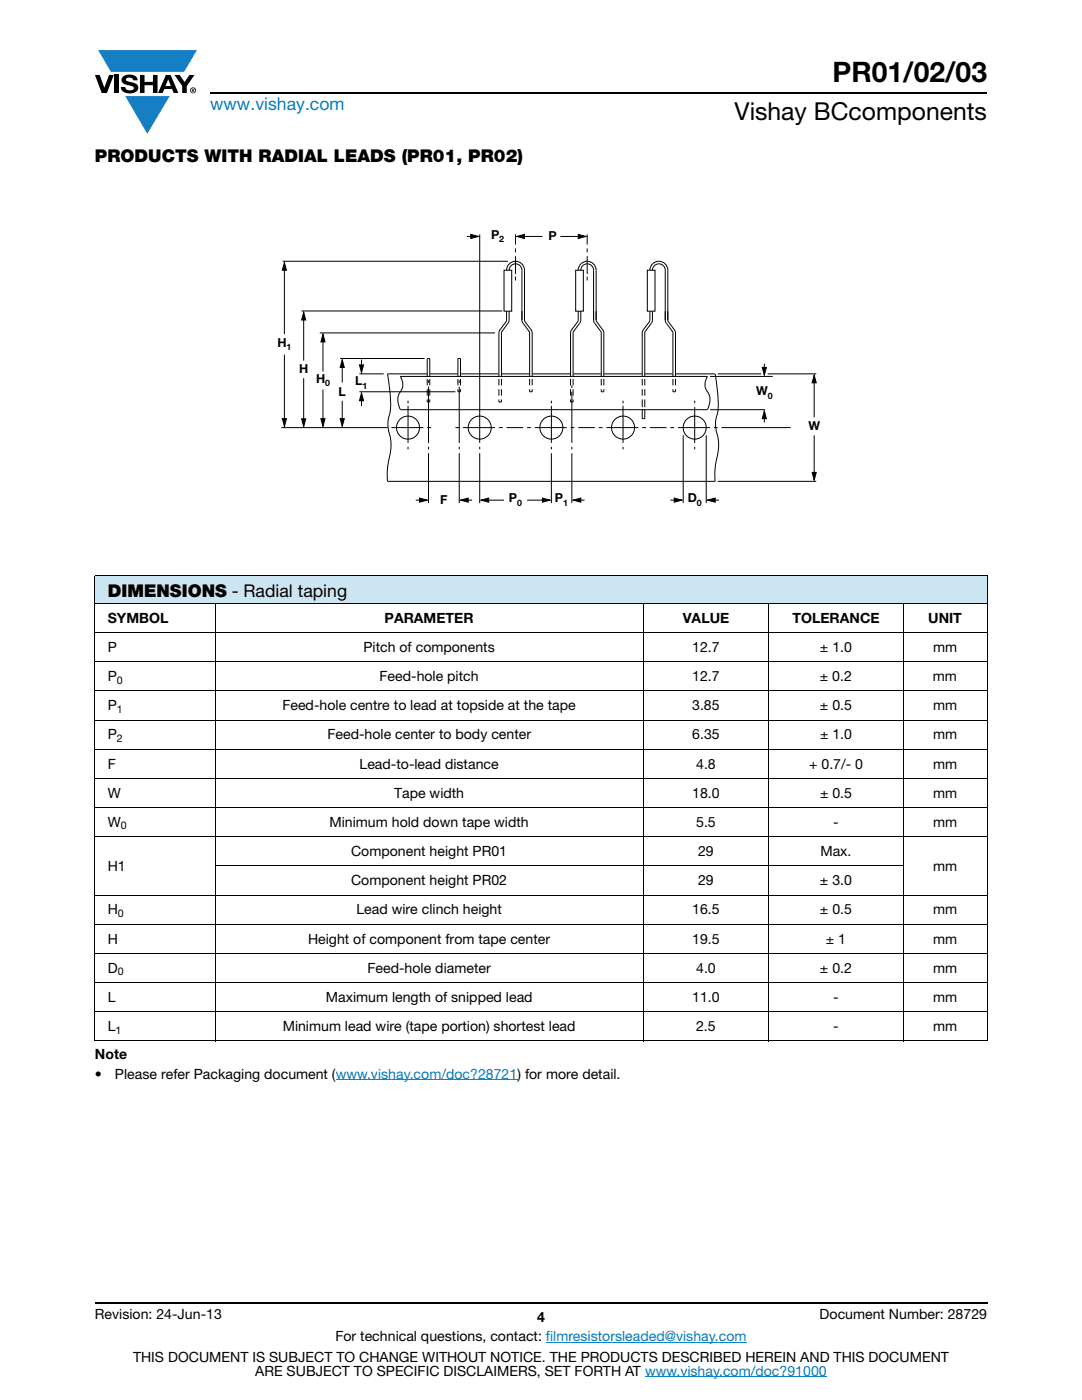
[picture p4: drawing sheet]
<svg xmlns="http://www.w3.org/2000/svg" width="216mm" height="279mm" viewBox="0 0 216 279" stroke-linecap="round" stroke-linejoin="round" font-family="sans-serif">
<g fill="#147fc3">
<path d="M19.6 10h19.7l-2.6 4.3h-1.1h-13.5z"/>
<path d="M25 19.2h8.9l-4.5 7.5z"/>
</g>
<g fill="#000">
<path d="M18.9 15h1l.9 2.5 1-2.5h.9l-1.4 3.6h-1zM22.9 15h.9v3.6h-.9zM24.6 15.3a2.1 2.1 0 0 1 2.8 .3l.1 .4h-.9a.79 .79 0 0 0-.7-.5 .79 .79 0 0 0-.8 .4l.3 .3 1 .2a1.08 1.08 0 0 1 1.2 1 1.08 1.08 0 0 1-1.1 1.2 1.73 1.73 0 0 1-2.4-1.2h.9a.96 .96 0 0 0 .8 .6 .96 .96 0 0 0 .9-.4 1.31 1.31 0 0 0-1.2-.6 1.03 1.03 0 0 1-1.1-.6 1.03 1.03 0 0 1 .2-1.1zM27.9 15h.9v1.3h1.7v-1.3h.9v3.6h-.9v-1.6h-1.7v1.6h-.9zM34.8 15h1.1l.9 1.4 1-1.4h1l-1.5 2.2v1.4h-.9v-1.4z"/>
<path d="M33.6 15.9l.5 1.3h-1.1zM33.1 15l-1.6 3.6h1l.3-.8h1.5l.3 .8h1l-1.6-3.6z"/>
<path d="M38.4 17.8h.2v.2h-.2zM38.3 17.7v.7h.1v-.3l.4 .3-.2-.3 .2-.2-.1-.2z"/>
<path d="M38.1 18a.46 .46 0 0 1 .9 0 .46 .46 0 0 1-.9 0zM37.9 18a.6 .6 0 0 0 1.2 0 .6 .6 0 0 0-1.2 0z"/>
</g>
<path d="M42 18.6h155M18.9 260h178.1" fill="none" stroke="#000" stroke-width=".36"/>
<path d="M67 215.5h36.3M108.9 267.9h40.1M128.7 274.8h36.3" fill="none" stroke="#007ec4" stroke-width=".2"/>
<path d="M18.9 114.9h178.1v5.5h-178.1z" fill="#cce5f3"/>
<g fill="none" stroke="#000" stroke-width=".2">
<path d="M18.9 114.9h178.1M18.9 115v92.7M197 115v92.7M18.9 120.4h178.1M18.9 126.3h178.1M18.9 132.1h178.1M18.9 137.9h178.1M42.9 120.4v87.4M128.3 120.4v87.4M153.4 120.4v87.4M180.2 120.4v87.4M18.9 143.7h178.1"/>
<path d="M18.9 149.5h178.1M18.9 155.4h178.1M18.9 161.2h178.1M18.9 167h178.1M18.9 178.6h178.1M42.9 172.8h137.4M18.9 184.5h178.1M18.9 190.3h178.1M18.9 196.1h178.1M18.9 201.9h178.1M18.9 207.8h178.1"/>
</g>
<path d="M55.4 45.6h108.2v55.9h-108.2z" fill="#fff"/>
<g fill="none" stroke="#000" stroke-width=".2">
<path d="M56.4 52.1h44.9M56.7 53.4v13.3M56.7 52.4l.5 1.5h-.9zM93.2 47.2h2.3M93.9 46.8l1.6 .4-1.6 .4zM95.7 46.8v41.6M100.6 53.9h1.5v8.2h-1.5zM101.1 53.9a1.79 1.79 0 0 1 1.8-1.8 1.79 1.79 0 0 1 1.8 1.8v10l1.3 1.9M101.6 53.9a1.28 1.28 0 0 1 1.3-1.2 1.28 1.28 0 0 1 1.2 1.2v10l.3 .6M102.9 46.8v2M102.9 49.6v.8M102.9 51.1v3.6"/>
<path d="M102.9 55.2v.8M103.1 47.2l1.6-.4v.8zM103.1 47.2h5.1M111.8 47.2h5.1M114.9 53.9h1.5v8.2h-1.5zM115.4 53.9a1.79 1.79 0 0 1 1.8-1.8 1.79 1.79 0 0 1 1.8 1.8v10l1.3 1.9M115.4 46.8l1.5 .4-1.5 .4zM115.9 53.9a1.28 1.28 0 0 1 1.3-1.2 1.28 1.28 0 0 1 1.2 1.2v10l.3 .6M117.2 46.8v2M117.2 49.6v.8M117.2 51.1v3.6M117.2 55.2v.8"/>
<path d="M129.2 53.9h1.5v8.2h-1.5zM129.7 53.9a1.79 1.79 0 0 1 1.8-1.8 1.79 1.79 0 0 1 1.8 1.8v10l.1 .4M130.2 53.9a1.28 1.28 0 0 1 1.3-1.2 1.28 1.28 0 0 1 1.2 1.2v10l.3 .6M56.7 70.8v14.3M60.1 62.1h40.1M60.6 62.3l.4 1.6h-.8zM60.6 75.5v9.6M60.6 62.3v9.7M63.8 66.4h35M64.4 66.7l.5 1.5h-.9zM64.4 77.7v7.4M64.4 66.7v7.4"/>
<path d="M67.9 71.5h16.8M68.3 72.4v4M68.3 80v4.1M68.3 71.8l.4 1.5h-.8zM71.7 78.2h19.2M71.7 74.6h4.9M71.7 72.8h.8l-.4 1.6zM72.1 71.8v1.7M72.1 78.4l.4 1.6h-.8zM72.1 79.4v1.6M79.9 75.1h61.3a2.73 2.73 0 0 0 .3 3.5 3.6 3.6 0 0 1-.3 3.2h-61.3a3.4 3.4 0 0 1 .3-4.1 2.61 2.61 0 0 0-.3-2.6zM81.4 80v.5"/>
<path d="M85.2 79.7v.5h.6v-.5M85.2 75.1v-3.6h.6v3.6M85.2 75.6v1.3M85.2 77.7v1.3M85.5 75.9v.5M85.5 77.2v11.2M85.8 75.6v1.3M85.8 77.7v1.3M85.8 74.6h5.5M91.4 77.7v.5h.5v-.5M91.4 75.1v-3.6h.5v3.6M91.4 75.6v1.3"/>
<path d="M91.6 75.9v.5M91.6 77.2v11.2M91.9 75.6v1.3M92 74.6h7.5M99.6 79.7v.5h.5v-.5M99.6 75.6v1.3M99.6 77.7v1.3M99.8 65.8l-.2 .6v8.7M100.1 75.6v1.3M100.1 77.7v1.3M100.1 74.6h5.5M100.2 66.1l-.1 .3v8.7"/>
<path d="M101.1 62.1a3.5 3.5 0 0 1-1.3 3.7M101.4 64.5l-1.2 1.6M101.6 62.1v1.8l-.2 .6M104.4 64.5l1.2 1.6M105.5 66.1l.2 .3v8.7M105.7 77.7v.5h.5v-.5M105.7 75.6v1.3M106 65.8l.2 .6v8.7M106.2 75.6v1.3M106.3 74.6h7.5M110 80v.5M113.8 79.7v.5h.6v-.5"/>
<path d="M113.8 75.6v1.3M113.8 77.7v1.3M114.1 65.8l-.3 .6v8.7M114.1 78.2v10.2M114.1 76.9v.5M114.4 75.6v1.3M114.4 77.7v1.3M114.4 74.6h5.5M114.5 66.1l-.1 .3v8.7M115.2 64.3l-1.2 1.5M115.4 62.1v1.8l-.2 .4M115.6 64.5l-1.1 1.6"/>
<path d="M115.9 62.1v1.8l-.2 .6M118.7 64.5l1.2 1.6M119.8 66.1l.2 .3v8.7M120 77.7v.5h.5v-.5M120 75.6v1.3M120.3 65.8l.2 .6v8.7M120.5 75.6v1.3M120.6 74.6h7.5M124.3 80v.5M128.2 75.6v1.3M128.2 77.7v1.3M128.2 79.7v1.6"/>
<path d="M128.4 65.8l-.3 .6v8.7M128.7 75.6v1.3M128.7 77.7v1.3M128.7 79.7v1.6M128.7 74.6h5.5M128.8 66.1l-.1 .3v8.7M129.7 62.1a3.5 3.5 0 0 1-1.4 3.7M129.9 64.5l-1.1 1.6M130.2 62.1v1.8l-.2 .6M133 64.5l1.2 1.6M133.4 64.3l1.2 1.5M134.1 66.1l.2 .3v8.7"/>
<path d="M134.3 77.7v.5h.5v-.5M134.3 75.6v1.3M134.6 65.8l.2 .6v8.7M134.8 75.6v1.3M134.9 74.6h7.7M138.6 80v.5M141.7 75.1h12.5M142.7 74.6a23 23 0 0 1 .4 8.2l-.3 1.2v1.3a11.4 11.4 0 0 1 0 7.3l-.2 2.1 .1 1.4h-65.4a17.7 17.7 0 0 1 .7-6.3v-1.3l-.1-1.3a6.7 6.7 0 0 1-.1-4.9 26.5 26.5 0 0 0-.5-7.7h7.9M143.2 74.6h8.7M152.1 73.3h.8l-.4 1.6zM152.5 72.6v2.3M153.2 74.6h9.7"/>
<path d="M162.5 74.9l.4 1.5h-.9zM162.5 74.9v8.4M56.1 85.3h21.2M56.3 83.6h.9l-.5 1.5zM60.2 83.6h.8l-.4 1.5zM64 83.6h.9l-.5 1.5zM67.9 83.6h.8l-.4 1.5zM78.1 85.3h6.4M81.4 89.2v.5M81.4 81v7.4M83 99.8h2.3M83.7 99.4l1.5 .4-1.5 .4z"/>
<path d="M85.2 85.3h.8M85.5 89.2v.5M85.5 90.4v10M90.9 85.3h.7M91.6 89.2v.5M91.6 90.4v10M91.9 99.8h2.3M91.9 99.8l1.5-.4v.8zM92.4 85.3h6.4M95.7 90.4v10M95.7 89.2v.5M96 99.8h4.6"/>
<path d="M96 99.8l1.5-.4v.8zM99.6 85.3h.7M101.1 85.3h3.3M105.2 85.3h.7M105.2 99.8h4.6M106.7 85.3h6.4M108.2 99.4l1.6 .4-1.6 .4zM110 90.4v10M110 89.2v.5M110 81v7.4M113.9 85.3h.7M114.1 89.2v.5"/>
<path d="M114.1 90.4v10M114.4 99.8h2.3M114.4 99.8l1.5-.4v.8zM115.4 85.3h3.3M119.5 85.3h.7M121 85.3h6.4M124.3 81v7.4M124.3 89.2v.5M128.2 81.8v1.8h.5v-1.8M128.2 85.3h.7M129.7 85.3h3.3M133.8 85.3h.7"/>
<path d="M133.8 99.8h2.3M134.5 99.4l1.6 .4-1.6 .4zM135.3 85.3h6.4M136.3 86.9v13.5M138.6 81.3v7.1M138.6 89.2v.5M140.9 86.9v13.5M141.2 99.8l1.5-.4v.8zM141.2 99.8h2.3M141.7 81.8h11M142.4 85.3h.8M143.2 96.1h19.7"/>
<path d="M144 85.3h13.8M152.5 82l.4 1.6h-.8zM152.5 82v2.3M162 94.3h.9l-.4 1.5zM162.5 86.9v8.9"/>
<circle cx="81.4" cy="85.3" r="2.3"/>
<circle cx="95.7" cy="85.3" r="2.3"/>
<circle cx="110" cy="85.3" r="2.3"/>
<circle cx="124.3" cy="85.3" r="2.3"/>
<circle cx="138.6" cy="85.3" r="2.3"/>
</g>
<g fill="#000">
<path d="M56.7 52.4l.5 1.5h-.9zM93.9 46.8l1.6 .4-1.6 .4zM103.1 47.2l1.6-.4v.8zM115.4 46.8l1.5 .4-1.5 .4zM60.6 62.3l.4 1.6h-.8zM64.4 66.7l.5 1.5h-.9zM68.3 71.8l.4 1.5h-.8zM72.1 78.4l.4 1.6h-.8zM71.7 72.8h.8l-.4 1.6zM152.1 73.3h.8l-.4 1.6zM162.5 74.9l.4 1.5h-.9zM56.3 83.6h.9l-.5 1.5z"/>
<path d="M60.2 83.6h.8l-.4 1.5zM64 83.6h.9l-.5 1.5zM67.9 83.6h.8l-.4 1.5zM83.7 99.4l1.5 .4-1.5 .4zM108.2 99.4l1.6 .4-1.6 .4zM134.5 99.4l1.6 .4-1.6 .4zM152.5 82l.4 1.6h-.8zM162 94.3h.9l-.4 1.5zM91.9 99.8l1.5-.4v.8zM96 99.8l1.5-.4v.8zM114.4 99.8l1.5-.4v.8zM141.2 99.8l1.5-.4v.8z"/>
</g>
<text font-size="5.6" x="166.1" y="16.4">PR01/02/03</text>
<text font-size="4.9" x="146.6" y="24">Vishay BCcomponents</text>
<text font-size="3.5" fill="#007ec4" x="42" y="21.9">www.vishay.com</text>
<g font-size="3.5">
<text x="18.9" y="32.3">PRODUCTS WITH RADIAL LEADS (PR01, PR02)</text>
<text x="21.5" y="119.1">DIMENSIONS - Radial taping</text>
</g>
<g font-size="2.8">
<text x="21.5" y="124.3">SYMBOL</text>
<text x="76.7" y="124.3">PARAMETER</text>
<text x="136.2" y="124.3">VALUE</text>
<text x="158.1" y="124.3">TOLERANCE</text>
<text x="185.2" y="124.3">UNIT</text>
<text x="21.5" y="130.1">P</text>
<text x="72.5" y="130.1">Pitch of components</text>
<text x="138.1" y="130.1">12.7</text>
<text x="163.6" y="130.1">± 1.0</text>
<text x="186.2" y="130.1">mm</text>
<text x="21.5" y="135.9">P</text>
<text x="75.7" y="135.9">Feed-hole pitch</text>
<text x="138.1" y="135.9">12.7</text>
<text x="163.6" y="135.9">± 0.2</text>
<text x="186.2" y="135.9">mm</text>
<text x="21.5" y="141.7">P</text>
<text x="56.3" y="141.7">Feed-hole centre to lead at topside at the tape</text>
<text x="138.1" y="141.7">3.85</text>
<text x="163.6" y="141.7">± 0.5</text>
<text x="186.2" y="141.7">mm</text>
<text x="21.5" y="147.6">P</text>
<text x="65.3" y="147.6">Feed-hole center to body center</text>
<text x="138.1" y="147.6">6.35</text>
<text x="163.6" y="147.6">± 1.0</text>
<text x="186.2" y="147.6">mm</text>
<text x="21.5" y="153.4">F</text>
<text x="71.7" y="153.4">Lead-to-lead distance</text>
<text x="138.9" y="153.4">4.8</text>
<text x="161.4" y="153.4">+ 0.7/- 0</text>
<text x="186.2" y="153.4">mm</text>
<text x="21.5" y="159.2">W</text>
<text x="78.6" y="159.2">Tape width</text>
<text x="138.1" y="159.2">18.0</text>
<text x="163.6" y="159.2">± 0.5</text>
<text x="186.2" y="159.2">mm</text>
<text x="21.5" y="165">W</text>
<text x="65.7" y="165">Minimum hold down tape width</text>
<text x="138.9" y="165">5.5</text>
<text x="166.3" y="165">-</text>
<text x="186.2" y="165">mm</text>
<text x="21.5" y="173.7">H1</text>
<text x="70.1" y="170.8">Component height PR01</text>
<text x="139.3" y="170.8">29</text>
<text x="163.7" y="170.8">Max.</text>
<text x="186.2" y="173.7">mm</text>
<text x="70.1" y="176.7">Component height PR02</text>
<text x="139.3" y="176.7">29</text>
<text x="163.6" y="176.7">± 3.0</text>
<text x="21.5" y="182.5">H</text>
<text x="71.1" y="182.5">Lead wire clinch height</text>
<text x="138.1" y="182.5">16.5</text>
<text x="163.6" y="182.5">± 0.5</text>
<text x="186.2" y="182.5">mm</text>
<text x="21.5" y="188.3">H</text>
<text x="61.5" y="188.3">Height of component from tape center</text>
<text x="138.1" y="188.3">19.5</text>
<text x="164.8" y="188.3">± 1</text>
<text x="186.2" y="188.3">mm</text>
<text x="21.5" y="194.1">D</text>
<text x="73.3" y="194.1">Feed-hole diameter</text>
<text x="138.9" y="194.1">4.0</text>
<text x="163.6" y="194.1">± 0.2</text>
<text x="186.2" y="194.1">mm</text>
<text x="21.5" y="199.9">L</text>
<text x="65" y="199.9">Maximum length of snipped lead</text>
<text x="138.1" y="199.9">11.0</text>
<text x="166.3" y="199.9">-</text>
<text x="186.2" y="199.9">mm</text>
<text x="21.5" y="205.8">L</text>
<text x="56.4" y="205.8">Minimum lead wire (tape portion) shortest lead</text>
<text x="138.9" y="205.8">2.5</text>
<text x="166.3" y="205.8">-</text>
<text x="186.2" y="205.8">mm</text>
<text x="18.9" y="211.4">Note</text>
<text x="18.9" y="215.3">•</text>
<text x="22.9" y="215.3">Please refer Packaging document (www.vishay.com/doc?28721) for more detail.</text>
<text x="18.9" y="263.3">Revision: 24-Jun-13</text>
<text x="107.2" y="263.8">4</text>
<text x="163.6" y="263.3">Document Number: 28729</text>
<text x="66.9" y="267.7">For technical questions, contact: filmresistorsleaded@vishay.com</text>
<text x="26.5" y="271.7">THIS DOCUMENT IS SUBJECT TO CHANGE WITHOUT NOTICE. THE PRODUCTS DESCRIBED HEREIN AND THIS DOCUMENT</text>
<text x="50.9" y="274.6">ARE SUBJECT TO SPECIFIC DISCLAIMERS, SET FORTH AT www.vishay.com/doc?91000</text>
</g>
<g font-size="2.5">
<text x="98" y="47.6">P</text>
<text x="109.5" y="48">P</text>
<text x="55.4" y="69.2">H</text>
<text x="59.7" y="74.5">H</text>
<text x="63.1" y="76.4">H</text>
<text x="70.9" y="76.8">L</text>
<text x="67.5" y="78.9">L</text>
<text x="150.9" y="78.9">W</text>
<text x="161.3" y="85.9">W</text>
<text x="87.8" y="100.6">F</text>
<text x="101.6" y="100.2">P</text>
<text x="110.7" y="100.2">P</text>
<text x="137.2" y="100.2">D</text>
</g>
<g font-size="2.1">
<text x="23.3" y="136.4">0</text>
<text x="23.3" y="142.2">1</text>
<text x="23.3" y="148.1">2</text>
<text x="24.1" y="165.5">0</text>
<text x="23.5" y="183">0</text>
<text x="23.5" y="194.6">0</text>
<text x="23.1" y="206.3">1</text>
</g>
<g font-size="1.8">
<text x="99.6" y="48.3">2</text>
<text x="57.2" y="69.9">1</text>
<text x="64.9" y="77.1">0</text>
<text x="72.4" y="77.5">1</text>
<text x="153.2" y="79.6">0</text>
<text x="103.2" y="100.9">0</text>
<text x="112.4" y="100.9">1</text>
<text x="139.1" y="100.9">0</text>
</g>
</svg>
